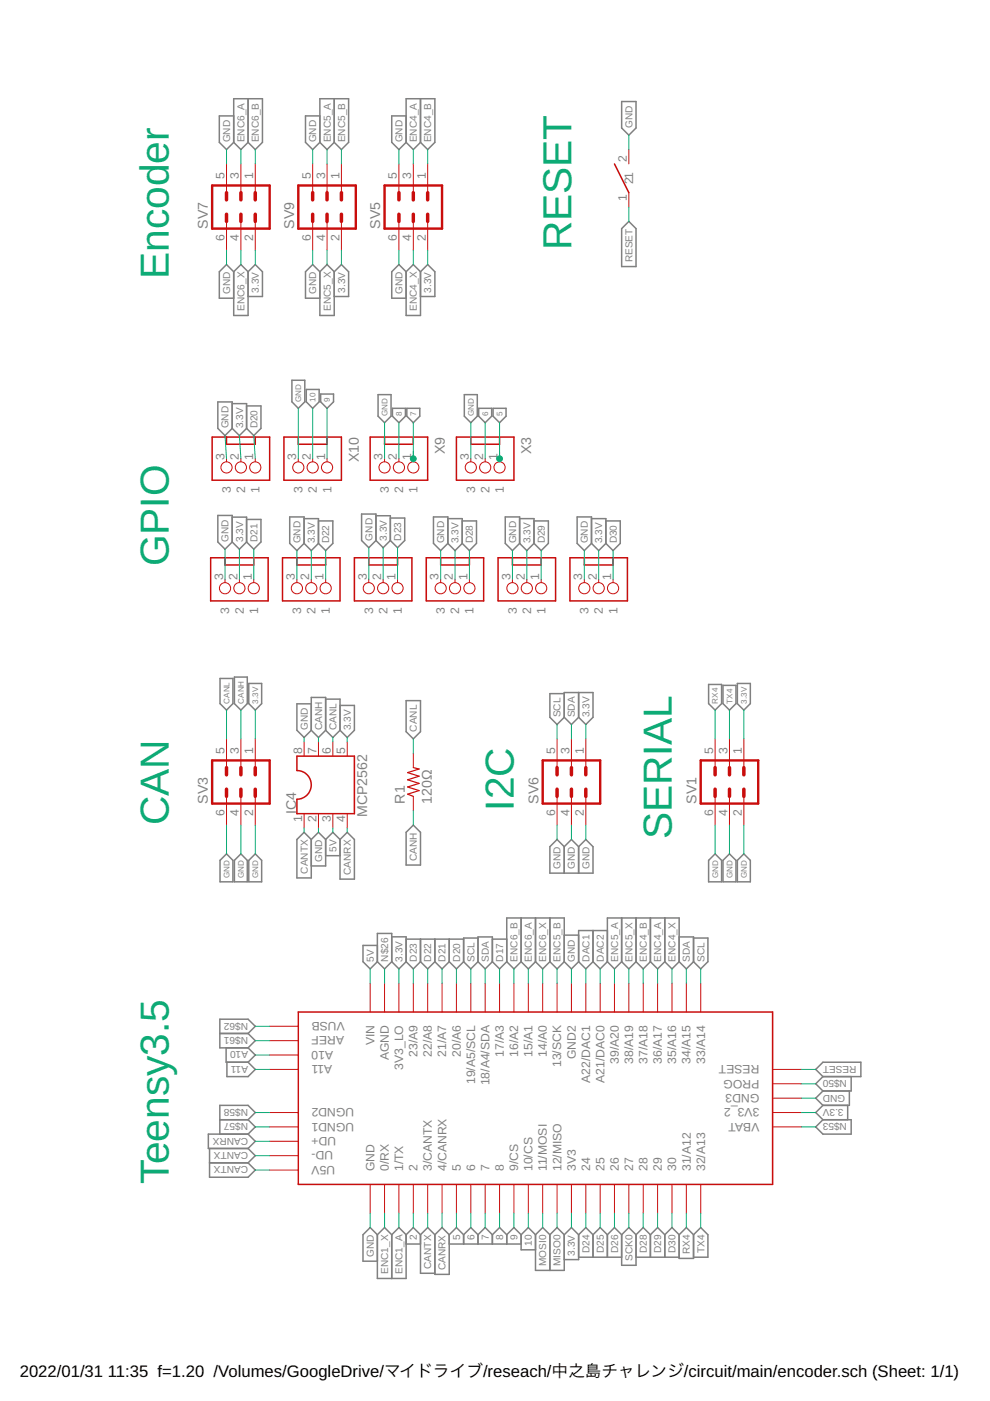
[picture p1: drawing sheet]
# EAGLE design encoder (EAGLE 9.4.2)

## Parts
IC4  MCP2562  DIL8  [DIL08]
R1  120Ω  R-US_0207/7  [0207/7]
SV1  ML6  [ML6]
SV3  ML6  [ML6]
SV5  ML6  [ML6]
SV6  ML6  [ML6]
SV7  ML6  [ML6]
SV9  ML6  [ML6]
TACT_SWITCH1  TACT_SWITCH  [TACT_SWITCH]
U$1  TEENSY_3.5/3.6  [TEENSY_3.5/3.6]
X3  JST-XH-03-PIN-LONG-PAD  [JST-XH-03-PACKAGE-LONG-PAD]
X6  JST-XH-03-PIN-LONG-PAD  [JST-XH-03-PACKAGE-LONG-PAD]
X7  JST-XH-03-PIN-LONG-PAD  [JST-XH-03-PACKAGE-LONG-PAD]
X8  JST-XH-03-PIN-LONG-PAD  [JST-XH-03-PACKAGE-LONG-PAD]
X9  JST-XH-03-PIN-LONG-PAD  [JST-XH-03-PACKAGE-LONG-PAD]
X10  JST-XH-03-PIN-LONG-PAD  [JST-XH-03-PACKAGE-LONG-PAD]
X12  JST-XH-03-PIN-LONG-PAD  [JST-XH-03-PACKAGE-LONG-PAD]
X13  JST-XH-03-PIN-LONG-PAD  [JST-XH-03-PACKAGE-LONG-PAD]
X14  JST-XH-03-PIN-LONG-PAD  [JST-XH-03-PACKAGE-LONG-PAD]
X15  JST-XH-03-PIN-LONG-PAD  [JST-XH-03-PACKAGE-LONG-PAD]

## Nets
2: U$1.2
3.3V: IC4.5 SV1.1 SV3.1 SV5.2 SV6.1 SV7.2 SV9.2 U$1.3V3 U$1.3V3_2 U$1.3V3_LO X6.2 X7.2 X8.2 X12.2 X13.2 X14.2 X15.2
5: U$1.5 X3.1
5V: IC4.3 U$1.VIN
6: U$1.6 X3.2
7: U$1.7 X9.1
8: U$1.8 X9.2
9: U$1.9/CS X10.1
10: U$1.10/CS X10.2
A10: U$1.A10
A11: U$1.A11
CANH: IC4.7 R1.1 SV3.3
CANL: IC4.6 R1.2 SV3.5
CANRX: IC4.4 U$1.4/CANRX U$1.UD+
CANTX: IC4.1 U$1.3/CANTX U$1.U5V U$1.UD-
D17: U$1.17/A3
D20: U$1.20/A6 X6.1
D21: U$1.21/A7 X7.1
D22: U$1.22/A8 X12.1
D23: U$1.23/A9 X13.1
D24: U$1.24
D25: U$1.25
D26: U$1.26
D28: U$1.28 X8.1
D29: U$1.29 X14.1
D30: U$1.30 X15.1
DAC1: U$1.A22/DAC1
DAC2: U$1.21/DAC0(A21/DAC0)
ENC1_A: U$1.1/TX
ENC1_X: U$1.0/RX
ENC4_A: SV5.3 U$1.36/A17
ENC4_B: SV5.1 U$1.37/A18
ENC4_X: SV5.4 U$1.35/A16
ENC5_A: SV9.3 U$1.39/A20
ENC5_B: SV9.1 U$1.13/SCK
ENC5_X: SV9.4 U$1.38/A19
ENC6_A: SV7.3 U$1.15/A1
ENC6_B: SV7.1 U$1.16/A2
ENC6_X: SV7.4 U$1.14/A0
GND: IC4.2 IC4.8 SV1.2 SV1.4 SV1.6 SV3.2 SV3.4 SV3.6 SV5.5 SV5.6 SV6.2 SV6.4 SV6.6 SV7.5 SV7.6 SV9.5 SV9.6 TACT_SWITCH1.2 U$1.GND U$1.GND2 U$1.GND3 X3.3 X6.3 X7.3 X8.3 X9.3 X10.3 X12.3 X13.3 X14.3 X15.3
MISO0: U$1.12/MISO
MOSI0: U$1.11/MOSI
N$26: U$1.AGND
N$50: U$1.PROG
N$53: U$1.VBAT
N$57: U$1.UGND1
N$58: U$1.UGND2
N$61: U$1.AREF
N$62: U$1.VUSB
RESET: TACT_SWITCH1.1 U$1.RESET
RX4: SV1.5 U$1.31/A12
SCK0: U$1.27
SCL: SV6.5 U$1.19/A5/SCL U$1.33/A14
SDA: SV6.3 U$1.18/A4/SDA U$1.34/A15
TX4: SV1.3 U$1.32/A13

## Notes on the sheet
- Teensy3.5 | CAN | GPIO | Encoder
- I2C
- RESET
- SERIAL
